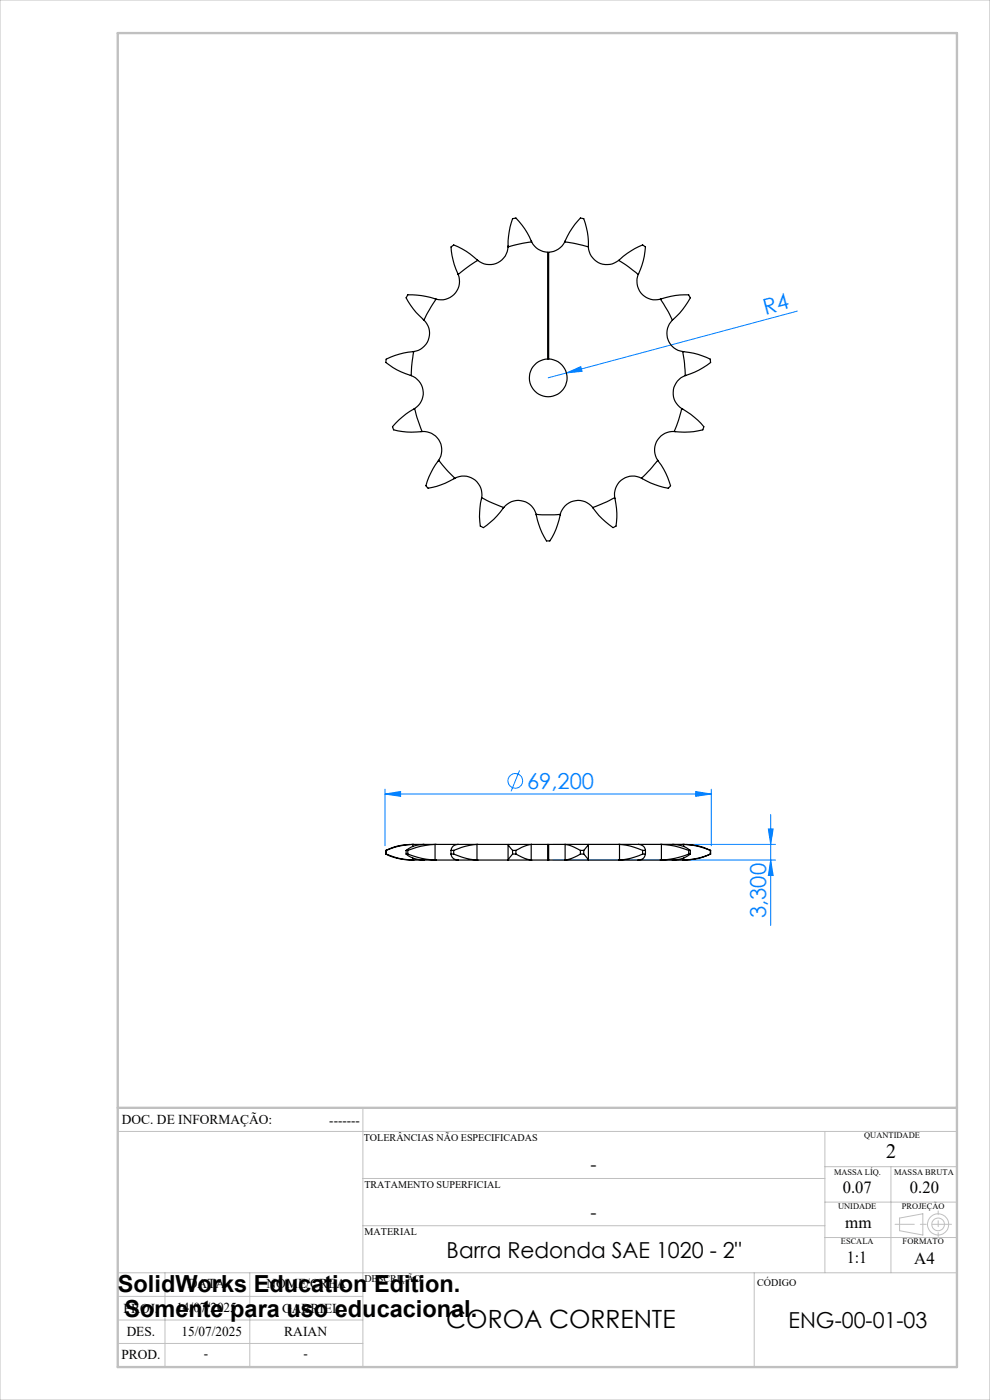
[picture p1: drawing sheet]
<svg xmlns="http://www.w3.org/2000/svg" width="210mm" height="297mm" viewBox="0 0 210 297" stroke-linecap="round" stroke-linejoin="round" font-family="sans-serif">
<g fill="none" stroke="#0080ff" stroke-width=".21">
<path d="M120.2 79.1l3-1.3 .3 1zM120.2 79.1l-3.9 1M169.1 66l-48.9 13.1M81.7 168.4l3.3-.5v1zM81.7 167.4v12M81.7 168.4h69.2M110.2 163.4l-1.8 4.5M117.3 179.1h47.2M147.6 167.9l3.3 .5-3.3 .5zM150.9 167.4v12M163 175.9h1l-.5 3.2zM163.5 172.8v23.6"/>
<path d="M117.3 182.5h47.2M163.5 182.5l.5 3.2h-1z"/>
<circle cx="109.3" cy="165.7" r="1.55"/>
</g>
<g fill="none" stroke="#c0c0c0" stroke-width=".21">
<path d="M0 0h210v297h-210zM77 235v55M25 240h178M77 250h98M175 240v30M175 255h28M175 247.5h28M189 247.5v22.5M190.8 258.4l5-.9v4.5l-5-.9zM25 275h52M25 270h178M35 270v20"/>
<path d="M53 270v20M77 260h98M160 270v20M175 262.5h28M25 285h52M25 280h52"/>
<circle cx="199" cy="259.7" r="1.34"/>
<circle cx="199" cy="259.7" r="2.25"/>
</g>
<path d="M201.8 259.7h-11.9" fill="none" stroke="#c0c0c0" stroke-width=".21" stroke-dasharray="15.2 1.3 1.3 1.3" stroke-dashoffset="11.2"/>
<path d="M199 256.9v5.4" fill="none" stroke="#c0c0c0" stroke-width=".21" stroke-dasharray="15.2 1.3 1.3 1.3" stroke-dashoffset="14.4"/>
<path d="M25 7h178v283h-178zM25 235h178" fill="none" stroke="#c0c0c0" stroke-width=".5"/>
<g fill="#0080ff">
<path d="M120.2 79.1l3-1.3 .3 1z"/>
<path d="M81.7 168.4l3.3-.5v1zM147.6 167.9l3.3 .5-3.3 .5z"/>
<path d="M163 175.9h1l-.5 3.2zM163.5 182.5l.5 3.2h-1z"/>
</g>
<g fill="none" stroke="#000" stroke-width=".25">
<path d="M97.2 58.2a3.9 3.9 0 0 1-.7 4.1 3.9 3.9 0 0 1-4 1.2M101.4 55.2l-1.7 1.1-2.5 1.9M101.4 55.2a13.5 13.5 0 0 0-5.2-3.2l-.5 .3a14.4 14.4 0 0 0 1.5 5.9M107.8 52.4a3.9 3.9 0 0 1-2.4 3.4 3.9 3.9 0 0 1-4-.6M112.8 51.3a13.9 13.9 0 0 0-3.4-5l-.6 .1a14.3 14.3 0 0 0-1 6M112.8 51.3l-1.9 .3-3.1 .8M112.8 51.3a3.9 3.9 0 0 0 3.4 2.2v22.7a4 4 0 0 0-3.4 6 4 4 0 0 0 6.9 0 4 4 0 0 0-3.3-6v-22.7a4 4 0 0 0 3.4-2.2M119.8 51.3l1.9 .3 3.1 .8M119.8 51.3a13.8 13.8 0 0 1 3.4-5l.6 .1a13.9 13.9 0 0 1 1 6M124.8 52.4a3.9 3.9 0 0 0 2.3 3.4 3.9 3.9 0 0 0 4.1-.6M131.2 55.2l1.7 1.1 2.5 1.9M131.2 55.2a13.9 13.9 0 0 1 5.2-3.2l.4 .3a13.5 13.5 0 0 1-1.4 5.9"/>
<path d="M135.4 58.2a3.9 3.9 0 0 0 .7 4.1 3.9 3.9 0 0 0 4 1.2M87.2 79.7a3.9 3.9 0 0 1 2.5 3.3 3.9 3.9 0 0 1-1.8 3.7M87.8 74.6l-.5 3.1-.1 2M87.8 74.6a14.7 14.7 0 0 0-5.9 1.7l-.1 .5a13.6 13.6 0 0 0 5.4 2.9M89.9 67.9a3.9 3.9 0 0 1 1 4 3.9 3.9 0 0 1-3.1 2.7M92.5 63.5l-2.6 4.4M92.5 63.5a15 15 0 0 0-6-.9l-.3 .5a14.2 14.2 0 0 0 3.7 4.8M140.1 63.5l1.7 2.7 .8 1.7M140.1 63.5a14.3 14.3 0 0 1 6-.9l.3 .5a13.9 13.9 0 0 1-3.8 4.8M142.6 67.9a3.9 3.9 0 0 0-1 4 3.9 3.9 0 0 0 3.2 2.7M144.8 74.6l.4 2.5 .1 2.6M144.8 74.6a14.4 14.4 0 0 1 5.9 1.7v.5a14 14 0 0 1-5.4 2.9"/>
<path d="M145.3 79.7a3.9 3.9 0 0 0-2.5 3.3 3.9 3.9 0 0 0 1.8 3.7M87.9 86.7l.5 1.8 1.1 3M87.9 86.7a15.2 15.2 0 0 0-4.6 3.9l.2 .5a13.9 13.9 0 0 0 6 .4M89.5 91.5a3.9 3.9 0 0 1 3.7 2 3.9 3.9 0 0 1-.1 4.1M93.1 97.6l1.6 2 1.8 1.9M93.1 97.6a14.5 14.5 0 0 0-2.7 5.5l.4 .4a14.1 14.1 0 0 0 5.7-2M139.5 97.6l-1.6 2-1.8 1.9M139.5 97.6a13.6 13.6 0 0 1 2.7 5.5l-.4 .4a14.8 14.8 0 0 1-5.7-2M143 91.5a3.9 3.9 0 0 0-3.6 2 3.9 3.9 0 0 0 .1 4.1M144.6 86.7l-.7 2.4-.9 2.4M144.6 86.7a14.7 14.7 0 0 1 4.7 3.9l-.2 .5a14.6 14.6 0 0 1-6.1 .4M96.5 101.5a3.9 3.9 0 0 1 4.1 .2 3.9 3.9 0 0 1 1.6 3.9"/>
<path d="M102.2 105.6l4.7 2.1M102.2 105.6a14.7 14.7 0 0 0-.2 6.1l.4 .2a13.8 13.8 0 0 0 4.5-4.2M106.9 107.7a3.9 3.9 0 0 1 3.8-1.4 3.9 3.9 0 0 1 3 2.8M113.7 109.1h5.2M113.7 109.1a13.6 13.6 0 0 0 2.3 5.7h.6a13.5 13.5 0 0 0 2.3-5.7M125.7 107.7a3.9 3.9 0 0 0-3.9-1.4 3.9 3.9 0 0 0-2.9 2.8M130.4 105.6l-1.7 .9-3 1.2M130.4 105.6a13.5 13.5 0 0 1 .2 6.1l-.5 .2a14.4 14.4 0 0 1-4.4-4.2M136.1 101.5a3.9 3.9 0 0 0-4.2 .3 3.9 3.9 0 0 0-1.5 3.8M87 179.1l-2.7 .4-2.5 .9M87.2 179.1h.6M87.6 179.1l-3.1 .4-2.6 .9"/>
<path d="M87.6 179.1h.2M87.6 179.1v.5M87.8 179.1h2.2M89.9 179.1l-.8 .1a5.3 5.3 0 0 0-3 1.2M89.9 179.1h2.6M92.3 179.1l-3 .4-2.8 .9M92.3 179.1h.2M92.3 179.1v3.4M92.5 179.1h4.7M97.2 179.1l-.5 .1a1.29 1.29 0 0 0-1 1.2M97.2 179.1h4.2M101.2 179.1l-2.5 .4-2.5 .9"/>
<path d="M101.2 179.1h.2M101.2 179.1v3.4M101.4 179.1h11.4M112.7 179.1l-1.5 .4-1.8 .9M112.7 179.1v3.4M112.7 179.1h.1M112.8 179.1h3.4M116.2 179.1h.2M116.2 179.1v3.4M116.4 179.1h3.4M116.4 179.1v3.4M119.8 179.1h11.4"/>
<path d="M119.8 179.1h.1M119.9 179.1l1.3 .4 1.9 .9M119.9 179.1v3.4M131.2 179.1h4.2M131.2 179.1h.2M131.4 179.1l2.3 .4 2.6 .9M131.4 179.1v3.4M135.4 179.1l.5 .1a1.33 1.33 0 0 1 1 1.2M135.4 179.1h4.7M140.1 179.1h2.5M140.1 179.1h.2M140.3 179.1l2.8 .4 3 .9"/>
<path d="M140.3 179.1v3.4M142.6 179.1l1 .1a5.3 5.3 0 0 1 2.8 1.2M142.6 179.1h2.2M144.8 179.1h.5M144.8 179.1h.2M145 179.1l2.9 .4 2.8 .9M145 179.1v.5M145.6 179.1l2.8 .4 2.3 .9M81.8 180.4h.1M81.8 181.2l2.4 .9 2.8 .4M81.8 181.2h.1M81.8 180.4v.8"/>
<path d="M81.9 181.2l2.8 .9 2.9 .4M81.9 180.4v.8M86.1 180.4h.4M86.1 181.2l1.6 .9 2.2 .4M86.1 181.2h.4M86.1 180.4v.8M86.5 181.2l3 .9 2.8 .4M86.5 180.4v.8M87.2 182.5h.6M87.6 182.5h.2M87.6 182v.5M87.8 182.5h2.2"/>
<path d="M89.9 182.5h2.6M92.3 182.5h.2M92.5 182.5h4.7M95.7 180.4h.5M95.7 181.2h.5M95.7 181.2a1.4 1.4 0 0 0 1.5 1.3M95.7 180.4v.8M96.2 181.2l2.7 .9 2.3 .4M96.2 180.4v.8M97.2 182.5h4.2M101.2 182.5h.2M101.4 182.5h11.4"/>
<path d="M108.7 180.4h.7M108.7 180.4l-.9-1.2v3.2l.9-1.2M108.7 181.2h.7M108.7 180.4v.8M109.4 181.2l1.9 .9 1.4 .4M109.4 180.4v.8M112.7 182.5h.1M112.8 182.5h3.4M116.2 182.5h.2M116.4 182.5h3.4M119.8 182.5h11.4M119.8 182.5h.1"/>
<path d="M123.1 181.2l-1.7 .9-1.5 .4M123.1 180.4h.7M123.1 181.2h.7M123.1 180.4v.8M123.8 180.4l1-1.2v3.2l-1-1.2M123.8 180.4v.8M131.2 182.5h4.2M131.2 182.5h.2M135.4 182.5h4.7M136.3 181.2l-2.5 .9-2.4 .4M136.3 180.4h.6M136.3 181.2h.6"/>
<path d="M136.3 180.4v.8M136.9 181.2a1.4 1.4 0 0 1-1.5 1.3M136.9 180.4v.8M140.1 182.5h2.5M140.1 182.5h.2M142.6 182.5h2.2M144.8 182.5h.5M144.8 182.5h.2M145 182v.5M146.1 180.4h.3M146.1 181.2l-2.8 .9-3 .4M146.1 181.2h.3"/>
<path d="M146.1 180.4v.8M146.4 181.2l-.5 .3a6.1 6.1 0 0 1-3.3 1M146.4 180.4v.8M150.7 180.4h.1M150.7 181.2l-2.6 .9-3.1 .4M150.7 181.2h.1M150.7 180.4v.8M150.7 181.2l-2.5 .9-2.6 .4"/>
</g>
<text font-size="5.3" x="94.7" y="281.7">COROA CORRENTE</text>
<g font-size="5">
<text x="25" y="274">SolidWorks Education Edition.</text>
<text x="26.4" y="279.5">Somente para uso educacional.</text>
</g>
<g font-size="4.7" fill="#0080ff">
<text x="162.4" y="66.7" transform="rotate(-15 162.4 66.7)">R4</text>
<text x="111.8" y="167.4">69,200</text>
<text x="162.5" y="194.8" transform="rotate(-90 162.5 194.8)">3,300</text>
</g>
<g font-size="4.7">
<text x="94.7" y="266.8">Barra Redonda SAE 1020 - 2&quot;</text>
<text x="167.3" y="281.7">ENG-00-01-03</text>
</g>
<text font-size="4.3" x="188" y="245.8">2</text>
<g font-size="4">
<text x="125.2" y="248.4">-</text>
<text x="125.2" y="258.6">-</text>
</g>
<g font-size="3.6">
<text x="178.8" y="253.1">0.07</text>
<text x="193" y="253.1">0.20</text>
<text x="179.3" y="260.6">mm</text>
<text x="179.6" y="267.9">1:1</text>
<text x="193.9" y="268.1">A4</text>
</g>
<g font-size="2.9">
<text x="25.9" y="238.4">DOC. DE INFORMAÇÃO:</text>
<text x="69.8" y="238.6">-------</text>
<text x="39.9" y="273.2">DATA</text>
<text x="56.5" y="273.2">NOME/CREA</text>
<text x="26.2" y="278.6">PROJ.</text>
<text x="37.4" y="278.2">14/07/2025</text>
<text x="59.8" y="278.6">GABRIEL</text>
<text x="26.9" y="283.4">DES.</text>
<text x="38.5" y="283.4">15/07/2025</text>
<text x="60.3" y="283.4">RAIAN</text>
<text x="25.7" y="288.3">PROD.</text>
<text x="43.3" y="288">-</text>
<text x="64.4" y="288">-</text>
</g>
<g font-size="2.2">
<text x="77.2" y="242.1">TOLERÂNCIAS NÃO ESPECIFICADAS</text>
<text x="77.3" y="251.9">TRATAMENTO SUPERFICIAL</text>
<text x="77.3" y="261.9">MATERIAL</text>
<text x="77.3" y="272.1">DESCRIÇÃO</text>
<text x="160.6" y="272.8">CÓDIGO</text>
</g>
<g font-size="1.8">
<text x="183.3" y="241.4">QUANTIDADE</text>
<text x="176.9" y="249.2">MASSA LÍQ.</text>
<text x="189.7" y="249.2">MASSA BRUTA</text>
<text x="177.8" y="256.5">UNIDADE</text>
<text x="191.3" y="256.5">PROJEÇÃO</text>
<text x="178.4" y="264">ESCALA</text>
<text x="191.5" y="264">FORMATO</text>
</g>
</svg>
